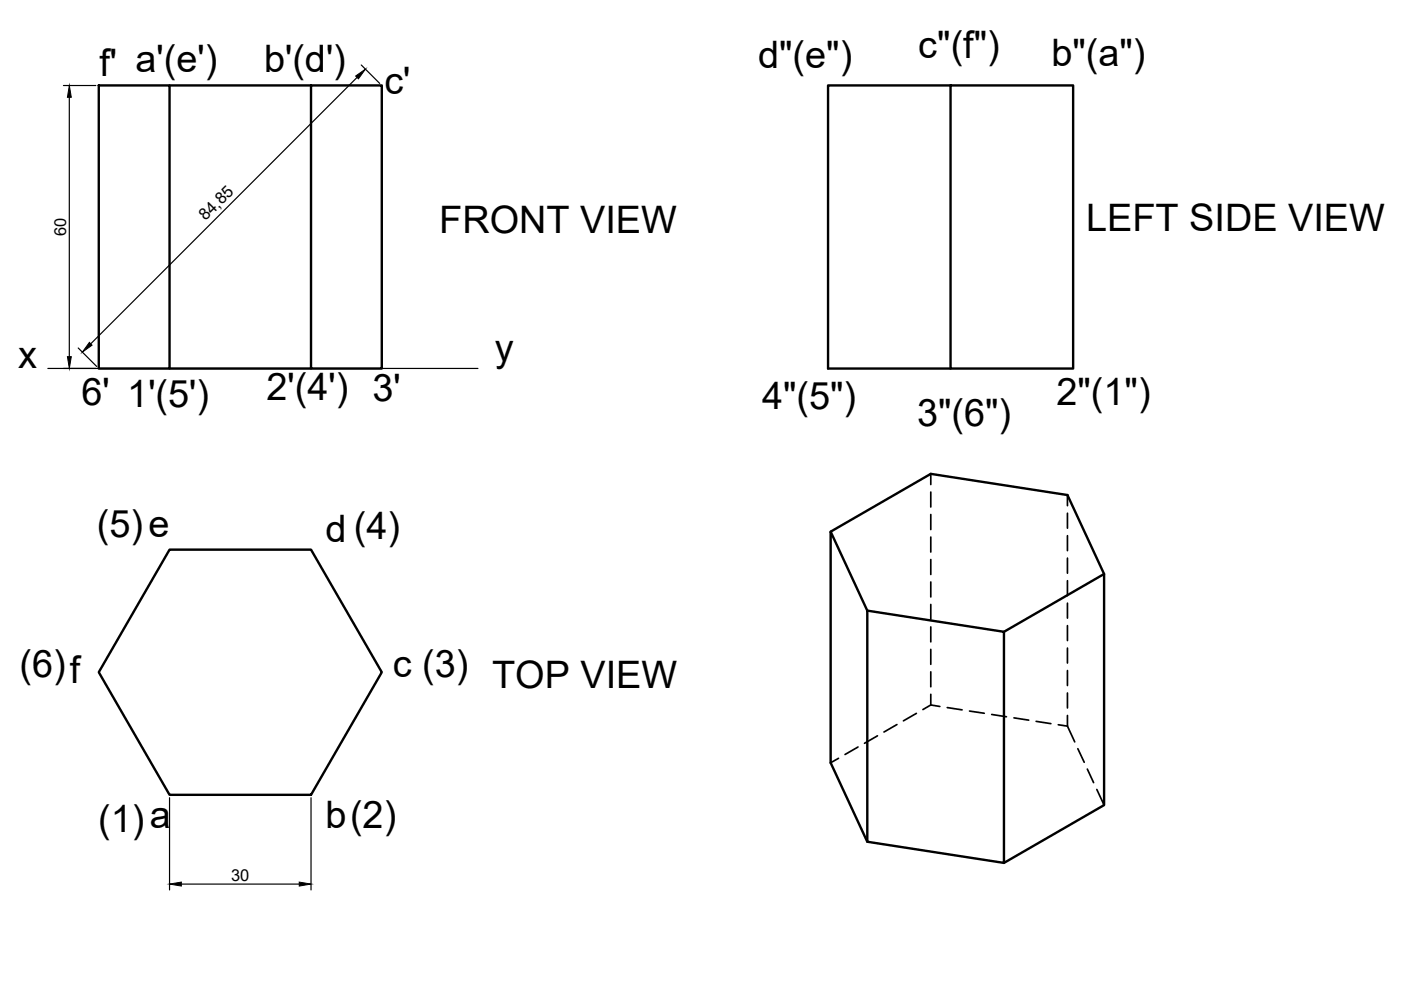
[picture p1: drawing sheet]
<svg xmlns="http://www.w3.org/2000/svg" width="297mm" height="210mm" viewBox="0 0 297 210" stroke-linecap="round" stroke-linejoin="round" font-family="sans-serif">
<!-- layer: MD_Visible -->
<path d="M20.9 18.1h15v60h-15zM35.9 18.1h30M65.9 18.1h15v60h-15zM201.5 18.1h26v60h-26zM201.5 18.1h-25.9v60h25.9M35.9 78.1h30M35.9 116.5h30l15 26-15 26h-30l-15-26zM176.1 112.7l21.2-12.2 29 4.5 7.8 16.7v49l-21.2 12.3M183.9 129.5l29 4.5v49l-29-4.5zM183.9 129.5l-7.8-16.8v49l7.8 16.8M234.1 121.7l-21.2 12.3" fill="none" stroke="#000" stroke-width=".51"/>
<!-- layer: MD_Hidden -->
<g fill="none" stroke="#000" stroke-width=".36">
<path d="M197.3 100.5v2.2M197.3 104.3v3.2M197.3 109.1v3.2M197.3 113.9v3.1M197.3 118.6v3.2M226.3 105v2.2M226.3 108.8v3.2M226.3 113.6v3.1M226.3 118.3v3.2M197.3 123.4v3.2M197.3 128.2v3.1M197.3 132.9v3.2"/>
<path d="M197.3 137.7v3.2M226.3 123.1v3.2M226.3 127.9v3.2M226.3 132.6v3.2M226.3 137.4v3.2M181.9 158.4l-2.7 1.6M186 156l-2.7 1.6M190.2 153.6l-2.8 1.6M194.3 151.2l-2.8 1.6M197.3 149.5l-1.6 .9M197.3 142.4v3.2M197.3 147.2v2.3"/>
<path d="M197.3 149.5l2 .3M200.8 150l3.2 .5M205.6 150.8l3.1 .4M210.3 151.5l3.1 .5M215 152.2l3.1 .5M219.7 152.9l3.1 .5M224.4 153.7l1.9 .3M226.3 142.2v3.1M226.3 146.9v3.2M226.3 151.7v2.3M226.3 154l1.6 3.3M228.5 158.7l1.4 2.9"/>
<path d="M177.8 160.8l-1.7 .9M230.5 163.1l1.4 2.8M232.5 167.4l1.6 3.3"/>
</g>
<!-- layer: 0 -->
<path d="M13.4 18.1h6.9M75.7 16.4l-56.5 56.5M76.6 13.8l3.9 3.9M14.7 20.6v55M10.1 78.1h91.2M16.6 73.8l3.9 3.9M35.9 169.1v19.6M65.9 169.1v19.6M38.4 187.4h25" fill="none" stroke="#000" stroke-width=".25"/>
<path d="M75.4 16.1l2.1-1.4-1.5 2zM14.7 18.1l.4 2.5h-.8zM14.3 75.6h.8l-.4 2.5zM19 72.6l.5 .6-2 1.4zM35.9 187.4l2.5-.4v.9zM63.4 187l2.5 .4-2.5 .5z" fill="#000" stroke="#000" stroke-width=".21"/>
<g font-size="8">
<text x="21.1" y="16.1">f' a'(e')</text>
<text x="56" y="15.3">b'(d')</text>
<text x="160.7" y="14.5">d&quot;(e&quot;)</text>
<text x="194.7" y="12.3">c&quot;(f&quot;)</text>
<text x="222.9" y="13.9">b&quot;(a&quot;)</text>
<text x="81.5" y="19.9">c'</text>
<text x="93.1" y="49.5">FRONT VIEW</text>
<text x="230.3" y="49">LEFT SIDE VIEW</text>
<text x="3.8" y="77.9">x</text>
<text x="104.9" y="76.6">y</text>
<text x="17.3" y="85.9">6' 1'(5')</text>
<text x="56.5" y="84.8">2'(4') 3'</text>
<text x="161.6" y="86.7">4&quot;(5&quot;)</text>
<text x="224" y="85.9">2&quot;(1&quot;)</text>
<text x="194.4" y="90.3">3&quot;(6&quot;)</text>
<text x="20.5" y="113.8">(5)e</text>
<text x="69" y="114.9">d (4)</text>
<text x="4.1" y="143.6">(6)f</text>
<text x="83.3" y="143.6">c (3)</text>
<text x="104.3" y="145.8">TOP VIEW</text>
<text x="20.8" y="176.5">(1)a</text>
<text x="69" y="175.6">b(2)</text>
</g>
<g font-size="3.5">
<text x="43.6" y="47" transform="rotate(-45 43.6 47)">84,85</text>
<text x="14" y="50.1" transform="rotate(-90 14 50.1)">60</text>
<text x="49" y="186.8">30</text>
</g>
</svg>
